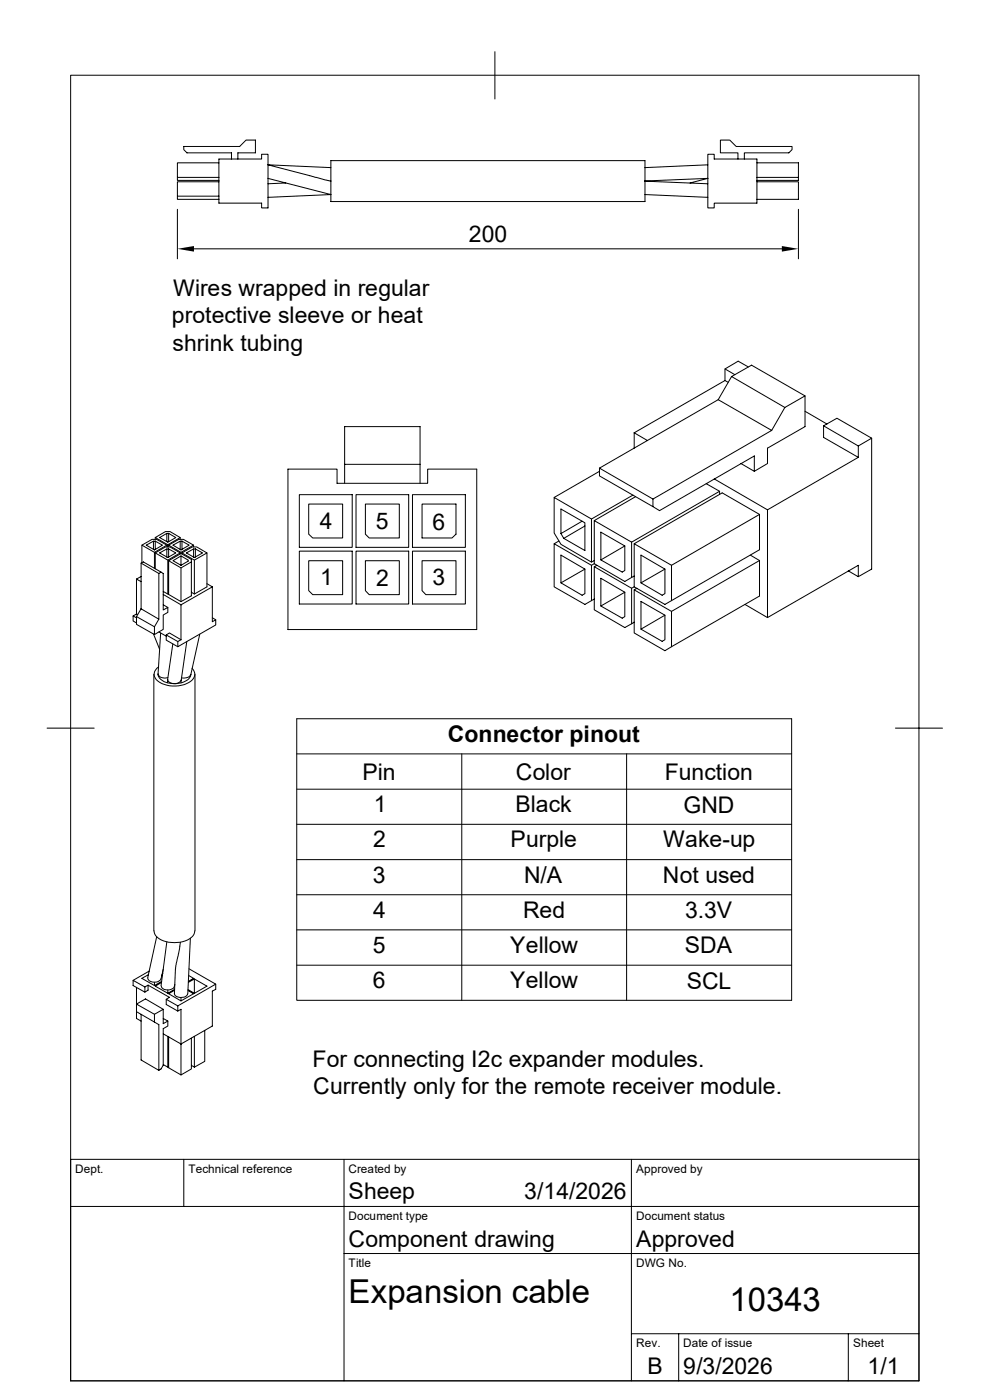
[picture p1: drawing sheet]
<svg xmlns="http://www.w3.org/2000/svg" width="210mm" height="297mm" viewBox="0 0 210 297" stroke-linecap="round" stroke-linejoin="round" font-family="sans-serif">
<g fill="none" stroke="#000" stroke-width=".21">
<path d="M15 16h179.9v276.9h-179.9zM105 11v10M37.6 37.6v.7h8.8M46.4 34.5h-8.8v3.1h8.8M46.4 38.6h-8.8v3h8.8M46.4 33.7h9.1v-1h1.4v11.4h-1.4v-1h-9.1zM49.1 33.7v-1.3h-9.4l-.7-.7v-.6h11.8l1.4-1.4h2v2.7h-3.7v1.3M56.9 37.8l13.3 3.5-13.3 .6M60.6 38.8l-3.7 .2M70.1 38.4h.1M70.2 34.1h66.6v8.7h-66.6zM70.2 35.6l-13.3-.6 13.2 3.4"/>
<path d="M136.8 38.4l13.4-.6-3.8 1M136.9 38.4l13.3 .6M150.2 32.7h1.3v1h9.1v9.4h-9.1v1h-1.3zM150.2 35l-13.4 .6M156.5 33.7v-1.3h-3.7v-2.7h2l1.4 1.4h11.8v.6l-.7 .7h-9.4v1.3M160.6 37.6h8.8v.7h-8.8M160.6 38.6h8.8v3.7h-8.8M160.6 34.5h8.8v3.1M37.6 41.6v.7h8.8M37.6 44.4v10.5M41.1 52.8h124.8M136.8 41.3l13.4 .6"/>
<path d="M169.4 44.4v10.5M153.8 78.3l2.1 1.2M155.2 79.9l11.3 6.5-2.8 4.9M158.8 77.9l-2.2-1.3-2.8 1.7v2.4M61.1 99.5h10.4v3h19.2v-3h10.4v34.1h-40zM73.1 98.5v4M89.1 98.5h-16v-8h16v12M127.2 99.3l11.3 6.6v1.6M127.2 100l-9.6 5.5M134.5 91.8l2.9 1.7M134.5 91.8v3.3M152.4 84.8l11.3 6.5"/>
<path d="M153.8 80.7l-19.3 11.1M153.8 80.7l.7 .4M163.7 91.3l-25.2 14.6M166.5 86.4l4.3-2.4-11.4-6.5-4.2 2.4-2.8 4.9-25.2 14.5v1.7l12.7 7.3 20.1-11.6v3.3l-2.8-1.7M170.8 84v6.5l-8 4.6v3.2l-2.8 1.7M170.8 87.2l4.6 2.8M174.7 90.3l2.8-1.6 7.4 4.3-2.8 1.6M182.1 97v-2.4l-7.4-4.3v2.5l7.4 4.2-19.3 11.2M184.9 93v27.7l-2.8 1.6M29.9 119.5v9.7M30.1 115.7l2.2-1.3h.9l2.2 1.3-2.6 1.5zM30.1 115.7v3.7"/>
<path d="M32.6 114.8l-1.6 .9 1.8 1 1.7-1-1.6-.9M32.8 117.2v3.4M32.9 114.8h-.3v1.7M32.9 114.8v1.7M32.9 114v.4M32.9 117.3l2.2-1.3h1l2.1 1.3-2.6 1.5zM32.9 114l2.2-1.2h1l2.1 1.2-2.6 1.6zM32.9 117.3v3.4M35.4 113.2l-1.5 .8 1.7 1 1.7-1-1.5-.8M35.4 116.5l-1.5 .8 1.7 1 1.7-1-1.5-.8M35.4 115.7v.3M35.6 115.6v.4"/>
<path d="M35.6 118.8v7.2M35.8 116.5h-.4v1.7M35.8 113.2h-.4v1.7M35.8 113.2v1.7M35.8 116.5v1.7M35.8 115.7l2.1-1.3h1l2.2 1.3-2.7 1.5zM35.8 115.7v.3M35.8 119v7.1l2.6 1.5 2.2-1.2v-7.7l-2.2-1.3-2.6 1.6 2.6 1.5 2.2-1.3M38.2 114.8l-1.5 .9 1.7 1 1.7-1-1.5-.9M38.2 114v.4M38.2 117.3v.2M38.4 117.9l1.5 .9v.2l-1.5 .9z"/>
<path d="M38.4 117.9l-1.7 1.1 1.7 .9M38.4 117.2v.2M38.6 114.8h-.4v1.7M38.6 114.8v1.7M38.6 117.3l2.2-1.3h.9l2.2 1.3-2.7 1.5zM38.6 117.3v.2M41.1 116.5l-1.6 .8 1.7 1 1.8-1-1.6-.8M41.1 115.7v.3M41.2 118.8v7.2M41.4 116.5h-.3v1.7M41.4 116.5v1.7M43.9 117.3v7.2l-2.7 1.5-.6-.4"/>
<path d="M63.5 104.9h11.2v11.2h-11.2zM63.5 116.9h11.2v11.2h-11.2zM65.5 119h7.2v7.2h-6.4l-.8-.9zM65.5 106.9h7.2v7.2h-6.4l-.8-.8zM75.5 104.9h11.2v11.2h-11.2zM75.5 116.9h11.2v11.2h-11.2zM77.5 119h7.2v7.2h-6.4l-.8-.9zM77.5 106.9h7.2v7.2h-6.4l-.8-.8zM87.5 104.9h11.2v11.2h-11.2zM87.5 116.9h11.2v11.2h-11.2zM89.5 119h7.2v7.2h-6.4l-.8-.9zM89.5 106.9h7.2v6.4l-.8 .8h-6.4z"/>
<path d="M117.6 105.5l7.9 4.6v9.2l-6.5-3.8-1.4-2.4zM118.6 114.8l-1 .6M119 113.2v-5.2l5.1 2.9v5.9l-4.5-2.6M123.5 110.6l-4.5 2.6M124.1 111.6l-4.5 2.6-.6-1M126.1 118.9l-.6 .4M126.1 119.6l-.6 .3M126.6 119.9l-.5 .3M132.5 115.8v5.2l-.5 .4-4.5-2.6 5-3-5-2.9v5.9M134.3 105l-8.8 5.1M134.5 115.4l18.7-10.8 7.9 4.5v7.5l-20 11.6-6.6-3.7v-9.1l8 4.5v7.5M134.8 105.4l-8.7 5"/>
<path d="M149.8 102.6l2.9 1.6v.7M151.5 101.6l11.3 6.6M152.7 104.2l-18.7 10.8M159.2 117.8l1.9 1.1v7.5l-20 11.6-6.6-3.7v-9.2l8 4.6v7.5M161.1 109.1l-18.6 10.8M161.1 118.9l-18.6 10.8M162.8 108.2v22.8l-4.8-2.8M28.2 130.7v1l.8 .5M29 130.8v1.7l3.8 2.1M29 122.9l.9 .5M29 122.9v7.4l.2 .1M29 130.3l-.8 .4 .8 .4"/>
<path d="M29.9 129.2l-.9 1.6 3.8 2.2M29.9 129.2l3.8 2.2M29.9 122.3l-.9 .6M32.6 134.5l1.3 3.3M33.7 134.1l1.6 .9M34.1 134.3l-.6 8.7M34.2 121.4l-.5 .3v9.7l-.9 1.6v1.6l1.8-1.1v-3l1-.6v-1l-1 .5v-7.7l-4.2-2.5-.5 .3 3.8 2.2M34.6 125.5l1 .5 .2-.1M34.6 128.3l1 .6M34.6 126.1l3.8 2.2M35.3 134.7l2.4 1.4M36.7 136.6l-1.1 7.5a1.05 1.05 0 0 0 1.4 .9l.9-.2 .5-.5"/>
<path d="M38.4 128.3v7.4M38.4 135.7l-2.5-1.4-.6 .4v1.1l2.4 1.4M38.4 120.5v7.1M39.6 136.1l-1.2 8.2M42.4 134.5l-1.9 8.7M43.9 123.8l1.1 .7M45 124.5v7.4l.8-.4v1.1l-8.1 4.6v-1.1l.7-.4M45 124.5l-6.6 3.8M45 131.1l.8 .4M124.1 120.7v5.2l-.6 .4-4.5-2.6 5.1-3-5.1-2.9v5.9M126.1 127.1l-2 1.1-6.5-3.7v-9.1l7.9 4.5v7.5M132.5 125.6v5.2l-.5 .3-4.5-2.5 5-3-5-2.9v5.9"/>
<path d="M134.5 132l-2 1.1-6.4-3.7v-9.2l7.9 4.6v7.5M134.5 122.2l-2 1.2-6.4-3.8v-9.2l7.9 4.6v7.5M134.5 124.5l-.5 .3M135.1 124.8l-.6 .3M141.1 120.7v5.2l-.6 .4-4.5-2.6 5.1-3-5.1-2.9v5.9M141.1 130.5v5.2l-.6 .4-4.5-2.6 5.1-3-5.1-2.9v5.9M180 121.1l2.1 1.2v-2.4l-19.3 11.1M10 154.5h10M32.6 143v54.5M33.5 142.9a2.35 2.35 0 0 0 2.3 2 4.5 4.5 0 0 0 4.5-1.2l.2-.6M33.5 143.1h.1M33.6 143a1.42 1.42 0 0 0 2 .8"/>
<path d="M33.7 141.5a1.8 1.8 0 0 0-1 1.7 1.8 1.8 0 0 0 1.2 1.6 6 6 0 0 0 7.2-.9 1.58 1.58 0 0 0-.4-2.1M35.6 144.2l-.1 .7M38.4 144.3v.6M40.4 143.1a1.67 1.67 0 0 1-1.9 .7M40.5 143.1h.1M41.4 143v54.5M62.9 152.5h105v59.7h-105zM62.9 159.9h105M98 159.9v52.3M132.9 159.9v52.3M189.9 154.5h10M62.9 167.4h105"/>
<path d="M62.9 174.9h105M32.7 197.5a2.85 2.85 0 0 0 2.5 2.3 5.6 5.6 0 0 0 5.9-1.6l.2-.7M33.2 198.8l-1.8 8.7a1.61 1.61 0 0 0 2.7 .4l.1-.3M35.4 199.8l-1.2 9.3M38.3 199.9l-1 5.2-.3 5.7M40.4 199.1l-.6 11.8M62.9 182.4h105M62.9 189.8h105M62.9 197.3h105M28.2 208l2.5 1.4v1.1M29 214.6v-1.6l1.9-1.1 3.7 2.2v3.1l1-.6v1.1l-1 .5v7.8l-.4 .8-.5 .3-3.8-2.2v-9.7M29 214.6l4.7 2.8v9.7"/>
<path d="M29 209.5v3.5l3.8 2.2v1.6M29 214.6v1.5l.9 .5M31.4 209l4.5 2.6-.6 .4M31.5 206.8l-1.4 .8 2.7 1.5 1.5-.9M31.6 206l-3.4 2v1.1l2.5 1.4 .7-.4v-1.1l-.7 .4M32.8 208.4v.7M34.2 208.4l-1.3 .8 2.7 1.5 1.4-.8M34.3 207h.1M34.4 206.8h.1M34.5 206.5h.1M34.6 205.6l-.4 2.1M34.6 214.1l-1.8 1.1"/>
<path d="M34.6 216.1l1 .5M35.6 210v.7M35.6 219.9v6.5M35.8 220v6.5l2.6 1.5 2.2-1.2v-6.5M37 210.8a1.61 1.61 0 0 0 2.4 .6l.4-.5M37 210.1l-1.2 .7 2.6 1.5 2.7-1.5-1.2-.7M37.1 208.8a1.52 1.52 0 0 1-2.3 1.1l-.5-.4-.1-.3M37.7 214.5v-1.1l-2.4-1.4v1.1l2.4 1.4 .7-.4v13.9M38.4 211.7v.6M39.9 209.9l1.3 .8 2.7-1.5-2.7-1.5v3M40 207l1.1 .6-1.1 .6M40.1 205.5l5.7 3.3v1.1l-.8 .4v7.4l-6.6 3.8-3.8-2.2"/>
<path d="M41.2 219.9v6.5M41.2 207.7l-1.2 .7M43.4 218.6v6.6l-2.2 1.2-.6-.4M45.8 208.8l-8.1 4.6M62.9 204.8h105M34.6 225.8l1 .6 .2-.1M15 255.9h179.9M39 246v9.9M73 246v46.9M133.9 246v46.9M194.9 246h-179.9v46.9M73 265.9h121.9"/>
<path d="M133.9 283h61M144 283v9.9M180 283v9.9"/>
</g>
<path d="M37.6 52.8l3.5-.6v1.2zM165.9 52.2l3.5 .6-3.5 .6z" fill="#000"/>
<g font-size="7">
<text x="74" y="276.4">Expansion cable</text>
<text x="154.7" y="278.2">10343</text>
</g>
<g font-size="4.9">
<text x="99.5" y="51.4">200</text>
<text x="36.7" y="62.7">Wires wrapped in regular</text>
<text x="36.4" y="68.6">protective sleeve or heat</text>
<text x="36.6" y="74.4">shrink tubing</text>
<text x="67.8" y="112.3">4</text>
<text x="79.8" y="112.3">5</text>
<text x="91.8" y="112.4">6</text>
<text x="67.9" y="124.2">1</text>
<text x="79.8" y="124.2">2</text>
<text x="91.7" y="124.1">3</text>
<text x="95" y="157.5">Connector pinout</text>
<text x="76.9" y="165.4">Pin</text>
<text x="109.4" y="165.4">Color</text>
<text x="141" y="165.4">Function</text>
<text x="79.3" y="172.3">1</text>
<text x="109.3" y="172.3">Black</text>
<text x="145" y="172.4">GND</text>
<text x="79.2" y="179.8">2</text>
<text x="108.3" y="179.8">Purple</text>
<text x="140.7" y="179.8">Wake-up</text>
<text x="79.1" y="187.3">3</text>
<text x="111.2" y="187.3">N/A</text>
<text x="140.6" y="187.2">Not used</text>
<text x="79.2" y="194.7">4</text>
<text x="111" y="194.7">Red</text>
<text x="145.3" y="194.7">3.3V</text>
<text x="79.1" y="202.2">5</text>
<text x="108.2" y="202.2">Yellow</text>
<text x="145.3" y="202.2">SDA</text>
<text x="79.1" y="209.7">6</text>
<text x="108.2" y="209.6">Yellow</text>
<text x="145.7" y="209.7">SCL</text>
<text x="66.3" y="226.3">For connecting I2c expander modules.</text>
<text x="66.5" y="232.2">Currently only for the remote receiver module.</text>
<text x="74" y="254.5">Sheep</text>
<text x="111.2" y="254.5">3/14/2026</text>
<text x="74" y="264.5">Component drawing</text>
<text x="135" y="264.5">Approved</text>
<text x="137.3" y="291.6">B</text>
<text x="144.9" y="291.5">9/3/2026</text>
<text x="184.1" y="291.6">1/1</text>
</g>
<g font-size="2.5">
<text x="16" y="248.8">Dept.</text>
<text x="40" y="248.8">Technical reference</text>
<text x="74" y="248.8">Created by</text>
<text x="134.9" y="248.8">Approved by</text>
<text x="74" y="258.7">Document type</text>
<text x="135" y="258.7">Document status</text>
<text x="74" y="268.7">Title</text>
<text x="135" y="268.7">DWG No.</text>
<text x="135" y="285.8">Rev.</text>
<text x="145" y="285.8">Date of issue</text>
<text x="181" y="285.8">Sheet</text>
</g>
</svg>
